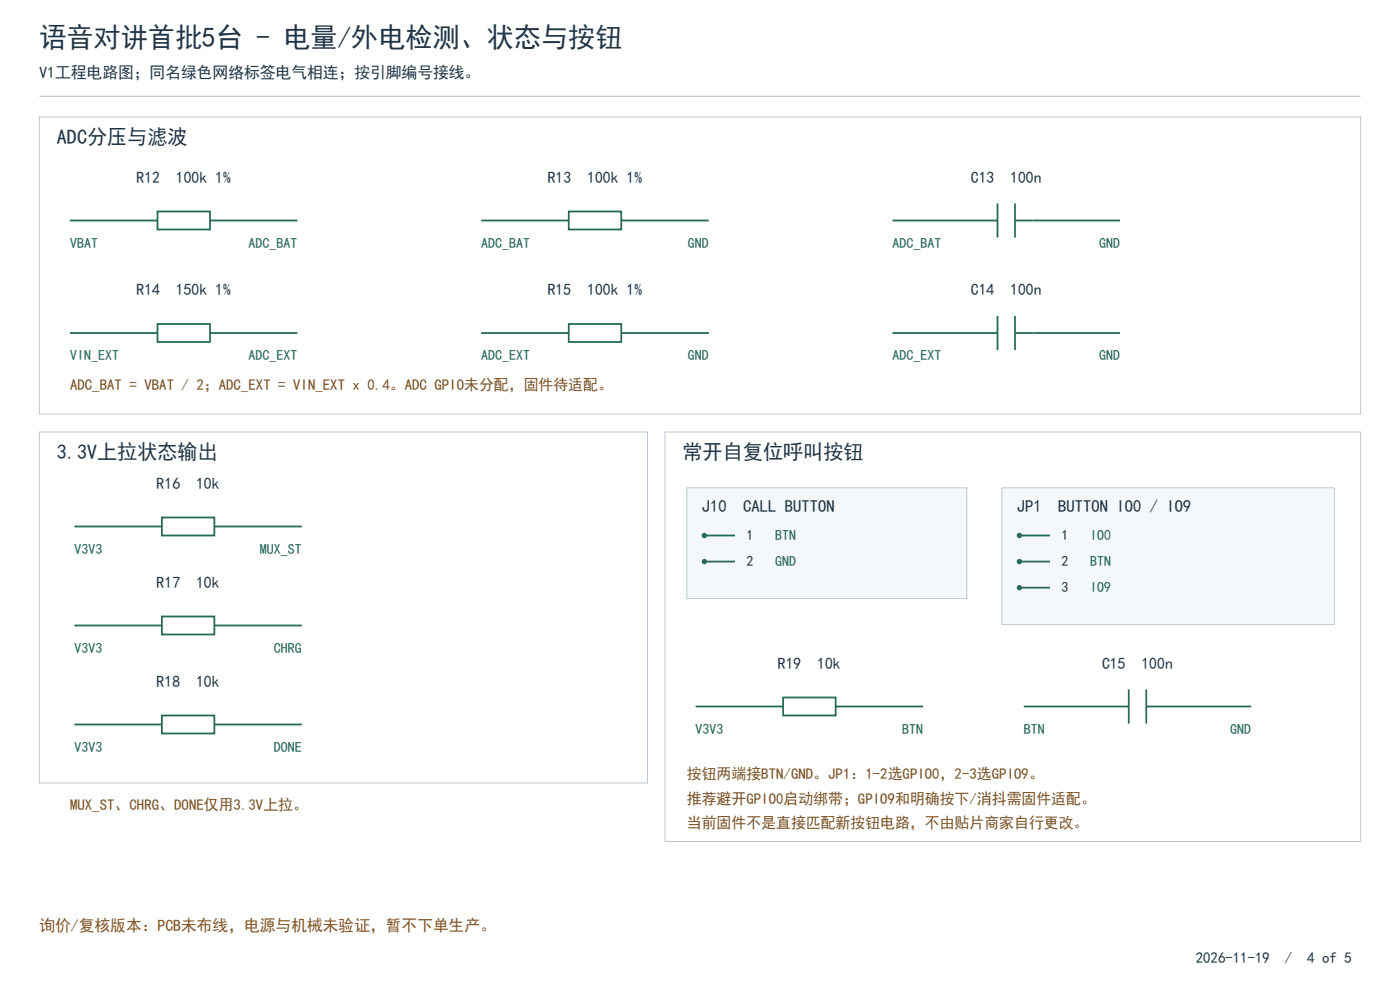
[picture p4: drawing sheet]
<svg xmlns="http://www.w3.org/2000/svg" width="396mm" height="280mm" viewBox="0 0 396 280" stroke-linecap="round" stroke-linejoin="round" font-family="sans-serif">
<path d="M11.1 27.2h373.8" fill="none" stroke="#aebdca" stroke-width=".28"/>
<path d="M11.1 33.1h373.8v84h-373.8z" fill-rule="evenodd" fill="#fff" stroke="#bcc9d4" stroke-width=".28"/>
<path d="M19.8 62.4h24.8M59.4 62.4h24.8" fill="none" stroke="#246a57" stroke-width=".5"/>
<path d="M44.6 59.8h14.8v5.1h-14.8z" fill-rule="evenodd" fill="#fff" stroke="#246a57" stroke-width=".5"/>
<path d="M136.1 62.4h24.8M175.7 62.4h24.8" fill="none" stroke="#246a57" stroke-width=".5"/>
<path d="M160.9 59.8h14.8v5.1h-14.8z" fill-rule="evenodd" fill="#fff" stroke="#246a57" stroke-width=".5"/>
<path d="M282.2 57.5v9.7M287.1 57.5v9.7M252.5 62.4h29.7M287.1 62.4h29.7M19.8 94.2h24.8M59.4 94.2h24.8" fill="none" stroke="#246a57" stroke-width=".5"/>
<path d="M44.6 91.6h14.8v5.1h-14.8z" fill-rule="evenodd" fill="#fff" stroke="#246a57" stroke-width=".5"/>
<path d="M136.1 94.2h24.8M175.7 94.2h24.8" fill="none" stroke="#246a57" stroke-width=".5"/>
<path d="M160.9 91.6h14.8v5.1h-14.8z" fill-rule="evenodd" fill="#fff" stroke="#246a57" stroke-width=".5"/>
<path d="M252.5 94.2h29.7M282.2 89.3v9.7M287.1 94.2h29.7M287.1 89.3v9.7" fill="none" stroke="#246a57" stroke-width=".5"/>
<path d="M11.1 122.2h172.1v99.3h-172.1z" fill-rule="evenodd" fill="#fff" stroke="#bcc9d4" stroke-width=".28"/>
<path d="M21 148.9h24.8M60.6 148.9h24.8" fill="none" stroke="#246a57" stroke-width=".5"/>
<path d="M45.8 146.4h14.8v5.1h-14.8z" fill-rule="evenodd" fill="#fff" stroke="#246a57" stroke-width=".5"/>
<path d="M21 176.9h24.8M60.6 176.9h24.8" fill="none" stroke="#246a57" stroke-width=".5"/>
<path d="M45.8 174.4h14.8v5.1h-14.8z" fill-rule="evenodd" fill="#fff" stroke="#246a57" stroke-width=".5"/>
<path d="M21 204.9h24.8M60.6 204.9h24.8" fill="none" stroke="#246a57" stroke-width=".5"/>
<path d="M45.8 202.4h14.8v5.1h-14.8z" fill-rule="evenodd" fill="#fff" stroke="#246a57" stroke-width=".5"/>
<path d="M188.1 122.2h196.8v115.8h-196.8z" fill-rule="evenodd" fill="#fff" stroke="#bcc9d4" stroke-width=".28"/>
<path d="M194.3 138h79.2v31.3h-79.2z" fill-rule="evenodd" fill="#f5f8fa" stroke="#bcc9d4" stroke-width=".28"/>
<path d="M199.2 151.5h8.7" fill="none" stroke="#246a57" stroke-width=".5"/>
<circle cx="199.2" cy="151.5" r=".75" fill="#246a57"/>
<path d="M199.2 158.8h8.7" fill="none" stroke="#246a57" stroke-width=".5"/>
<circle cx="199.2" cy="158.8" r=".75" fill="#246a57"/>
<path d="M283.4 138h94v38.7h-94z" fill-rule="evenodd" fill="#f5f8fa" stroke="#bcc9d4" stroke-width=".28"/>
<path d="M288.3 151.5h8.7" fill="none" stroke="#246a57" stroke-width=".5"/>
<circle cx="288.3" cy="151.5" r=".75" fill="#246a57"/>
<path d="M288.3 158.8h8.7" fill="none" stroke="#246a57" stroke-width=".5"/>
<circle cx="288.3" cy="158.8" r=".75" fill="#246a57"/>
<path d="M288.3 166.2h8.7" fill="none" stroke="#246a57" stroke-width=".5"/>
<circle cx="288.3" cy="166.2" r=".75" fill="#246a57"/>
<path d="M196.8 199.8h24.7M236.4 199.8h24.7" fill="none" stroke="#246a57" stroke-width=".5"/>
<path d="M221.5 197.3h14.9v5.1h-14.9z" fill-rule="evenodd" fill="#fff" stroke="#246a57" stroke-width=".5"/>
<path d="M289.6 199.8h29.7M319.3 195v9.7M324.2 199.8h29.7M324.2 195v9.7" fill="none" stroke="#246a57" stroke-width=".5"/>
<text font-size="7.9" fill="#213547" x="11.1" y="13.2">语音对讲首批5台 - 电量/外电检测、状态与按钮</text>
<g font-size="5.9" fill="#213547">
<text x="16.1" y="40.7">ADC分压与滤波</text>
<text x="16.1" y="129.8">3.3V上拉状态输出</text>
<text x="193.1" y="129.8">常开自复位呼叫按钮</text>
</g>
<g font-size="4.8" fill="#213547">
<text x="198.5" y="144.8">J10</text>
<text x="210.3" y="144.8">CALL BUTTON</text>
<text x="287.6" y="144.8">JP1</text>
<text x="299.4" y="144.8">BUTTON IO0 / IO9</text>
</g>
<g font-size="4.6" fill="#213547">
<text x="11.1" y="22.1">V1工程电路图；同名绿色网络标签电气相连；按引脚编号接线。</text>
<text x="38.6" y="51.7">R12</text>
<text x="49.7" y="51.7">100k 1%</text>
<text x="154.9" y="51.7">R13</text>
<text x="166.1" y="51.7">100k 1%</text>
<text x="274.6" y="51.7">C13</text>
<text x="285.7" y="51.7">100n</text>
<text x="38.6" y="83.5">R14</text>
<text x="49.7" y="83.5">150k 1%</text>
<text x="154.9" y="83.5">R15</text>
<text x="166.1" y="83.5">100k 1%</text>
<text x="274.6" y="83.5">C14</text>
<text x="285.7" y="83.5">100n</text>
<text x="44.3" y="138.2">R16</text>
<text x="55.4" y="138.2">10k</text>
<text x="44.3" y="166.2">R17</text>
<text x="55.4" y="166.2">10k</text>
<text x="220" y="189.1">R19</text>
<text x="231.2" y="189.1">10k</text>
<text x="311.7" y="189.1">C15</text>
<text x="322.9" y="189.1">100n</text>
<text x="44.3" y="194.2">R18</text>
<text x="55.4" y="194.2">10k</text>
</g>
<text font-size="4.6" fill="#9b4b16" x="11.1" y="263.2">询价/复核版本：PCB未布线，电源与机械未验证，暂不下单生产。</text>
<g font-size="4.3" fill="#735223">
<text x="19.8" y="110.2">ADC_BAT = VBAT / 2；ADC_EXT = VIN_EXT x 0.4。ADC GPIO未分配，固件待适配。</text>
<text x="194.3" y="220.4">按钮两端接BTN/GND。JP1：1-2选GPIO0，2-3选GPIO9。</text>
<text x="194.3" y="227.3">推荐避开GPIO0启动绑带；GPIO9和明确按下/消抖需固件适配。</text>
<text x="19.8" y="229.1">MUX_ST、CHRG、DONE仅用3.3V上拉。</text>
<text x="194.3" y="234.2">当前固件不是直接匹配新按钮电路，不由贴片商家自行更改。</text>
</g>
<g font-size="4.3" fill="#213547">
<text x="338.2" y="272.4">2026-11-19</text>
<text x="363.5" y="272.4">/</text>
<text x="369.8" y="272.4">4 of 5</text>
</g>
<g font-size="4.1" fill="#246a57">
<text x="19.8" y="70">VBAT</text>
<text x="70.3" y="70">ADC_BAT</text>
<text x="136.1" y="70">ADC_BAT</text>
<text x="194.5" y="70">GND</text>
<text x="252.5" y="70">ADC_BAT</text>
<text x="310.9" y="70">GND</text>
<text x="19.8" y="101.8">VIN_EXT</text>
<text x="70.3" y="101.8">ADC_EXT</text>
<text x="136.1" y="101.8">ADC_EXT</text>
<text x="194.5" y="101.8">GND</text>
<text x="252.5" y="101.8">ADC_EXT</text>
<text x="310.9" y="101.8">GND</text>
<text x="219.3" y="152.7">BTN</text>
<text x="308.4" y="152.7">IO0</text>
<text x="21" y="156.5">V3V3</text>
<text x="73.5" y="156.5">MUX_ST</text>
<text x="219.3" y="160.1">GND</text>
<text x="308.4" y="160.1">BTN</text>
<text x="308.4" y="167.5">IO9</text>
<text x="21" y="184.5">V3V3</text>
<text x="77.5" y="184.5">CHRG</text>
<text x="196.8" y="207.5">V3V3</text>
<text x="255.2" y="207.5">BTN</text>
<text x="289.6" y="207.5">BTN</text>
<text x="348" y="207.5">GND</text>
<text x="21" y="212.5">V3V3</text>
<text x="77.5" y="212.5">DONE</text>
</g>
<g font-size="4.1" fill="#213547">
<text x="211.1" y="152.7">1</text>
<text x="300.2" y="152.7">1</text>
<text x="211.1" y="160.1">2</text>
<text x="300.2" y="160.1">2</text>
<text x="300.2" y="167.5">3</text>
</g>
</svg>
